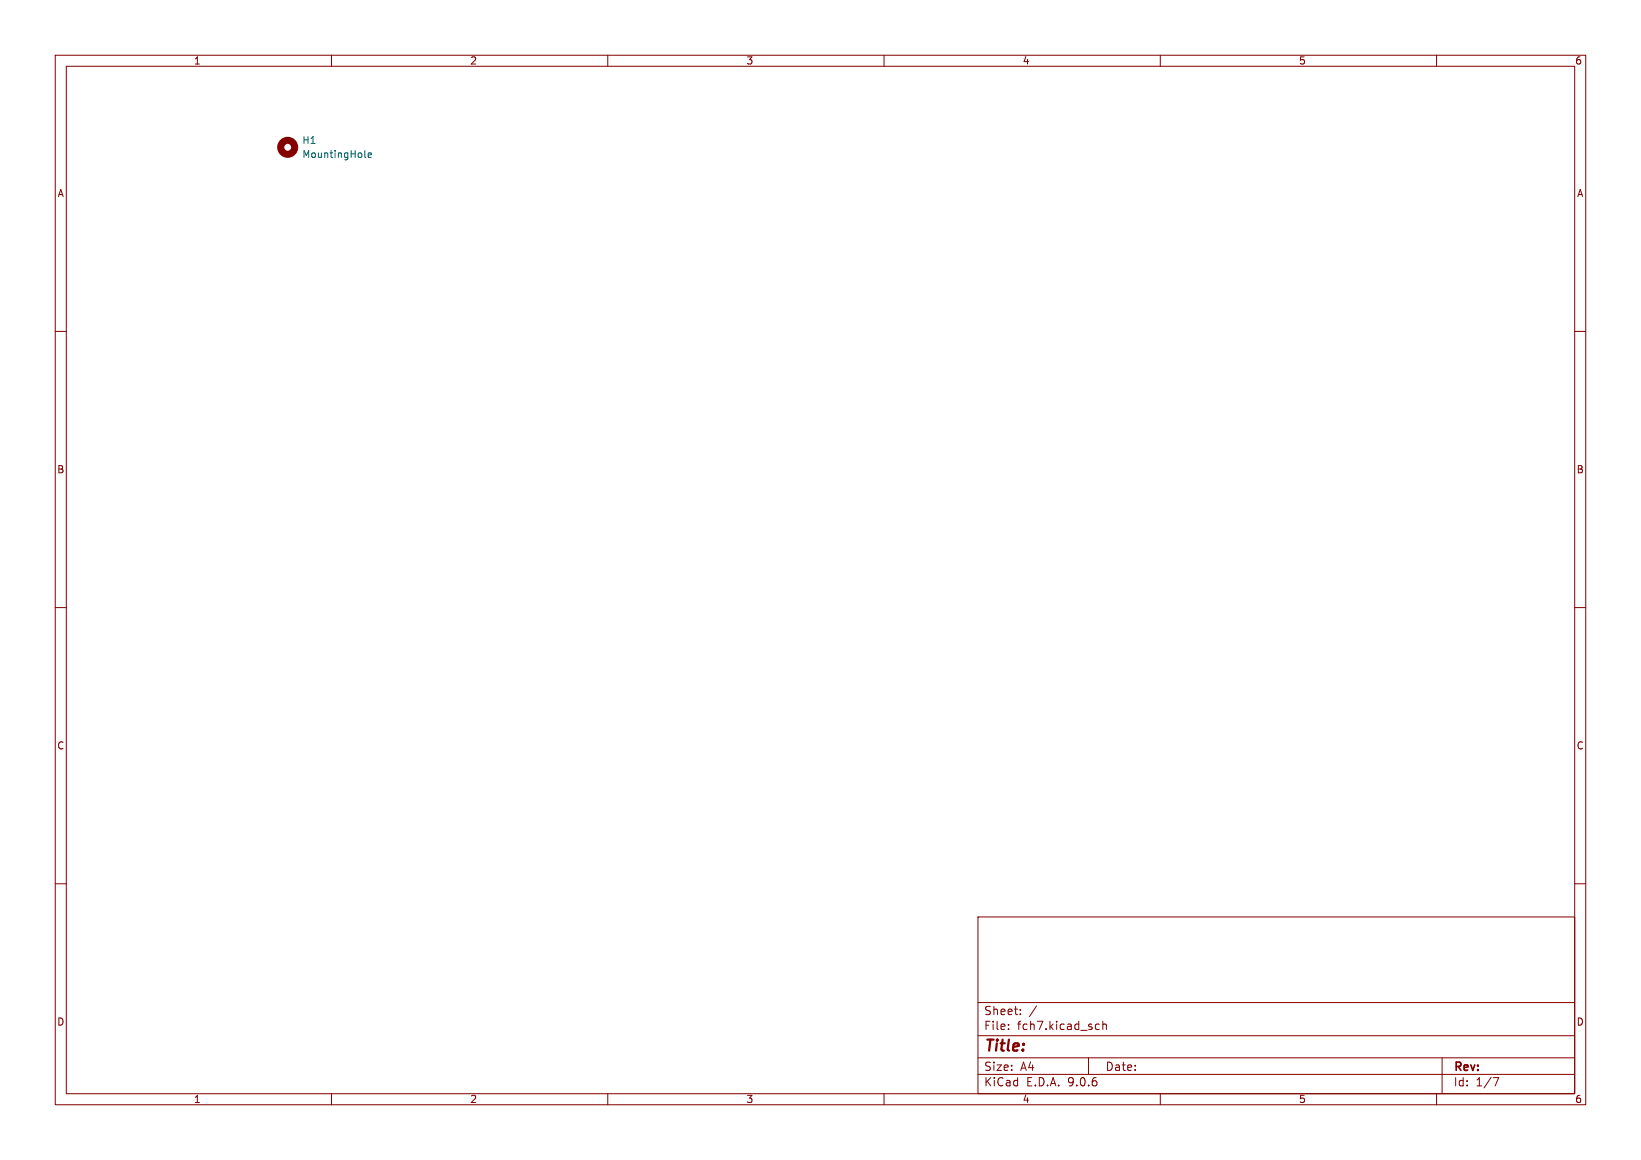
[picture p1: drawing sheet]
<svg xmlns="http://www.w3.org/2000/svg" width="297mm" height="210mm" viewBox="0 0 297 210" stroke-linecap="round" stroke-linejoin="round" font-family="sans-serif">
<g fill="none" stroke="#840000" stroke-width=".18">
<path d="M10 10h277v190h-277zM12 12h273v186h-273zM60 10v2M110 10v2M160 10v2M210 10v2M260 10v2M10 60h2M285 60h2M10 110h2M285 110h2M10 160h2"/>
<path d="M177 166h108v32h-108zM285 160h2M60 198v2M110 198v2M160 198v2M177 194.5h108M177 191.5h108M177 187.5h108M177 181.5h108M182.5 186.3v.1M182.5 185.5v.1M184.7 183.6v.1"/>
<path d="M184.7 182.8v.1M187.6 182.1l-1.3 2M197 191.5v3M198.4 186.3h.6M198.4 185.5h.6M199.6 185.5l.2-.1 .4 .1v.9M199.6 184.9v1.5M210 198v2M260 198v2M261 191.5v6.5M270.2 195.1h1l-.6 1.5"/>
</g>
<circle cx="52.1" cy="26.7" r="1.27" fill="none" stroke="#840000" stroke-width="1.3"/>
<path d="M66 28.3l.2 .2M66.6 28.1l.6-.1v-.3h-.4l-.2 .2 .1 .6h.5" fill="none" stroke="#006464" stroke-width=".18"/>
<text font-size="2.8" fill="#840000" x="178" y="190.9">Title:</text>
<g font-size="2.1" fill="#840000">
<text x="178" y="184">Sheet:</text>
<text x="178" y="186.7">File:</text>
<text x="184.1" y="186.7">fch7.kicad_sch</text>
<text x="178" y="196.9">KiCad</text>
<text x="178" y="194.1">Size:</text>
<text x="184.7" y="194.1">A4</text>
<text x="185.7" y="196.9">E.D.A.</text>
<text x="193.3" y="196.9">9.0.6</text>
<text x="200" y="194.1">Date:</text>
<text x="263" y="194.3">Rev:</text>
<text x="263" y="196.9">Id:</text>
<text x="267.1" y="196.9">1/7</text>
</g>
<g font-size="1.8" fill="#840000">
<text x="35" y="11.9">1</text>
<text x="85" y="11.9">2</text>
<text x="135" y="11.9">3</text>
<text x="185" y="11.9">4</text>
<text x="235" y="11.9">5</text>
<text x="285" y="11.9">6</text>
<text x="10.3" y="35.9">A</text>
<text x="285.3" y="35.9">A</text>
<text x="10.3" y="85.9">B</text>
<text x="285.3" y="85.9">B</text>
<text x="10.3" y="135.9">C</text>
<text x="285.3" y="135.9">C</text>
<text x="10.3" y="185.9">D</text>
<text x="285.3" y="185.9">D</text>
<text x="35" y="199.9">1</text>
<text x="85" y="199.9">2</text>
<text x="135" y="199.9">3</text>
<text x="185" y="199.9">4</text>
<text x="235" y="199.9">5</text>
<text x="285" y="199.9">6</text>
</g>
<g font-size="1.8" fill="#006464">
<text x="54.6" y="26.3">H1</text>
<text x="54.6" y="28.8">MountingHole</text>
</g>
</svg>
